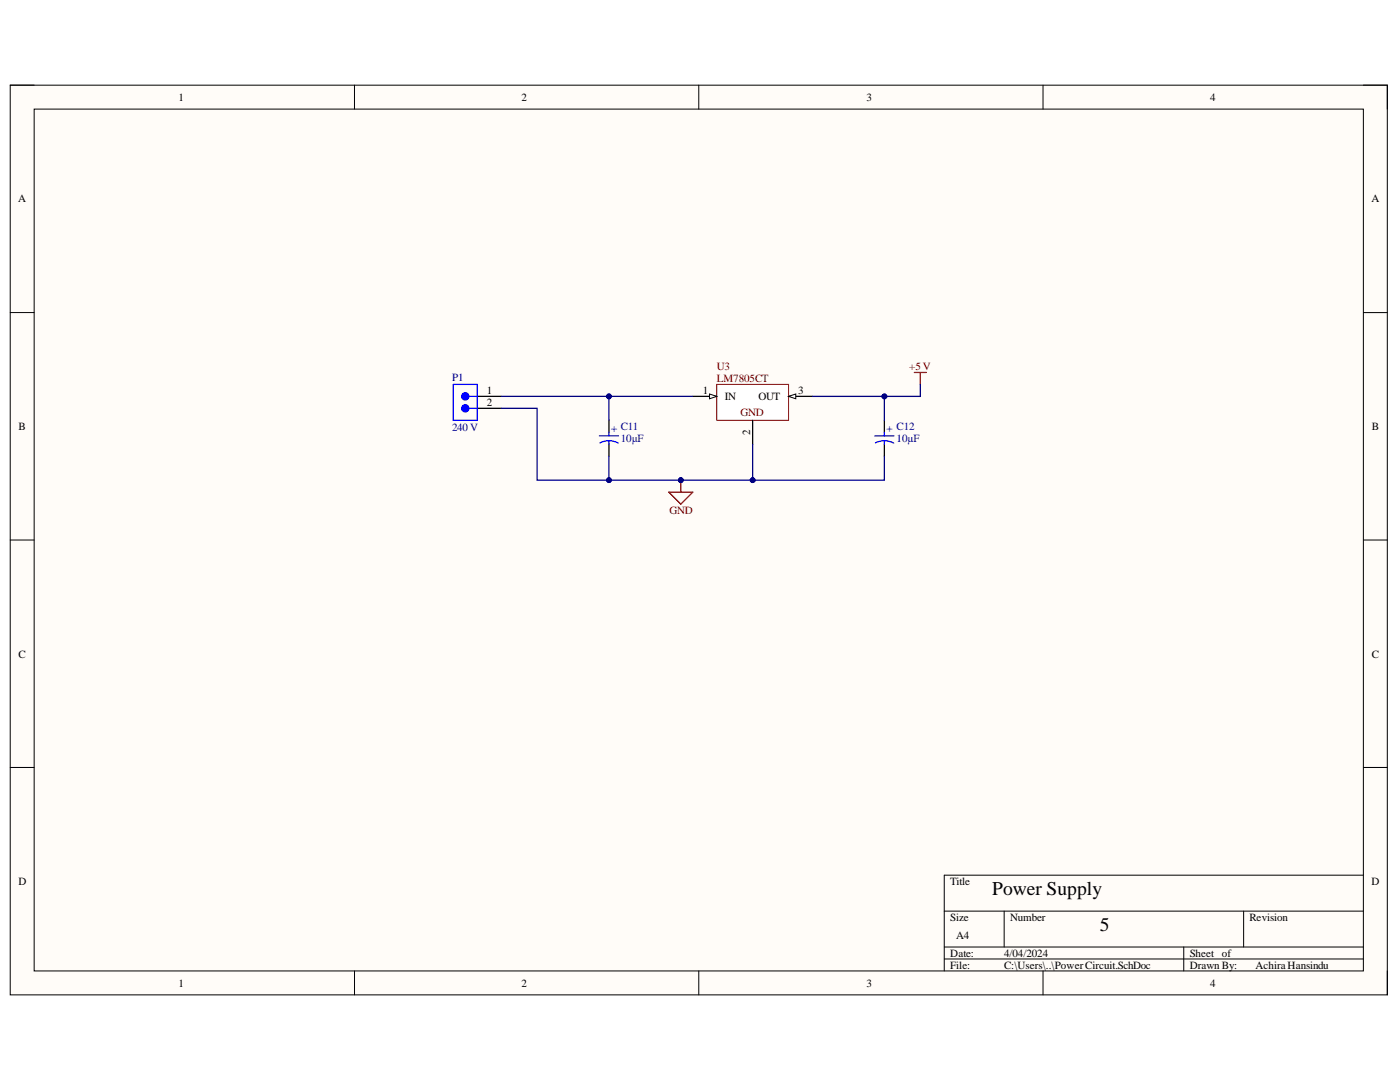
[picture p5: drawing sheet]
<svg xmlns="http://www.w3.org/2000/svg" width="279mm" height="216mm" viewBox="0 0 279 216" stroke-linecap="round" stroke-linejoin="round" font-family="sans-serif">
<path d="M2 17h274.9v181.5h-274.9z" fill-rule="evenodd" fill="#fffcf8"/>
<path d="M2 17h274.9v181.5h-274.9z" fill="none" stroke="#000" stroke-width=".2"/>
<path d="M6.8 21.8h265.3v171.9h-265.3z" fill-rule="evenodd" fill="#fffcf8"/>
<g fill="none" stroke="#000" stroke-width=".2">
<path d="M2 17h4.8M70.7 17v4.8M139.5 17v4.8M208.2 17v4.8M272.1 17h4.8v4.8M6.8 21.8h265.3v171.9h-265.3zM2 62.4h4.8M272.1 62.4h4.8M2 107.8h4.8M272.1 107.8h4.8M2 153.1h4.8M272.1 153.1h4.8"/>
<path d="M272.1 174.6h-83.7v19.1M70.7 193.7v4.8M139.5 193.7v4.8M188.4 181.8h83.7M188.4 189h83.7M188.4 191.4h83.7M200.4 181.8v7.2M208.2 193.7v4.8M236.2 189v4.7M248.2 181.8v7.2M276.9 193.7v4.8"/>
</g>
<path d="M182.5 74.3h2.4M183.7 74.3v2.4" fill="none" stroke="#800000" stroke-width=".25"/>
<path d="M95.2 79.1h4.8M95.2 81.5h4.8" fill="none" stroke="#000" stroke-width=".25"/>
<path d="M90.5 76.7h4.7v7.2h-4.7zM93.6 79.1h1.6M93.6 81.5h1.6" fill="none" stroke="#00f" stroke-width=".25"/>
<circle cx="92.9" cy="81.5" r=".72" fill="#00f"/>
<circle cx="92.9" cy="81.5" r=".72" fill="none" stroke="#00f" stroke-width=".25"/>
<circle cx="92.9" cy="79.1" r=".72" fill="#00f"/>
<circle cx="92.9" cy="79.1" r=".72" fill="none" stroke="#00f" stroke-width=".25"/>
<path d="M143 76.7h14.4v7.2h-14.4z" fill-rule="evenodd" fill="#fff"/>
<path d="M143 76.7h14.4v7.2h-14.4z" fill="none" stroke="#800000" stroke-width=".2"/>
<path d="M138.3 79.1h4.7" fill="none" stroke="#000" stroke-width=".25"/>
<path d="M141.6 78.6l1.4 .5-1.4 .5z" fill="#f8fcff"/>
<path d="M141.6 78.6l1.4 .5-1.4 .5z" fill="none" stroke="#000" stroke-width=".2"/>
<path d="M157.4 79.1h4.8M150.2 83.9v4.7" fill="none" stroke="#000" stroke-width=".25"/>
<path d="M157.4 79.1l1.4-.5v1z" fill="#f8fcff"/>
<path d="M157.4 79.1l1.4-.5v1z" fill="none" stroke="#000" stroke-width=".2"/>
<path d="M133.5 98.2h4.8l-2.4 2.4zM135.9 95.8v2.4" fill="none" stroke="#800000" stroke-width=".25"/>
<circle cx="135.9" cy="95.8" r=".48" fill="#000080"/>
<circle cx="135.9" cy="95.8" r=".48" fill="none" stroke="#000080" stroke-width=".2"/>
<path d="M100 81.5h7.2v14.3h43v-7.2" fill="none" stroke="#000080" stroke-width=".25"/>
<circle cx="121.5" cy="95.8" r=".48" fill="#000080"/>
<circle cx="121.5" cy="95.8" r=".48" fill="none" stroke="#000080" stroke-width=".2"/>
<circle cx="135.9" cy="95.8" r=".48" fill="#000080"/>
<circle cx="135.9" cy="95.8" r=".48" fill="none" stroke="#000080" stroke-width=".2"/>
<circle cx="150.2" cy="95.8" r=".48" fill="#000080"/>
<circle cx="150.2" cy="95.8" r=".48" fill="none" stroke="#000080" stroke-width=".2"/>
<path d="M100 79.1h38.3" fill="none" stroke="#000080" stroke-width=".25"/>
<circle cx="121.5" cy="79.1" r=".48" fill="#000080"/>
<circle cx="121.5" cy="79.1" r=".48" fill="none" stroke="#000080" stroke-width=".2"/>
<path d="M121.5 83.9v2.4M121.5 88.6v2.4M176.5 83.9v2.4M176.5 88.6v2.4" fill="none" stroke="#000" stroke-width=".25"/>
<path d="M119.6 87h3.8M119.7 88.4a3.8 3.8 0 0 1 3.7 0M121.5 86.3v.7M121.5 87.9v.7M174.6 87h3.8M174.7 88.4a3.8 3.8 0 0 1 3.7 0M176.5 86.3v.7M176.5 87.9v.7" fill="none" stroke="#00f" stroke-width=".25"/>
<path d="M176.5 91v4.8h-26.3" fill="none" stroke="#000080" stroke-width=".25"/>
<circle cx="150.2" cy="95.8" r=".48" fill="#000080"/>
<circle cx="150.2" cy="95.8" r=".48" fill="none" stroke="#000080" stroke-width=".2"/>
<path d="M183.7 76.7v2.4h-7.2v4.8" fill="none" stroke="#000080" stroke-width=".25"/>
<circle cx="176.5" cy="79.1" r=".48" fill="#000080"/>
<circle cx="176.5" cy="79.1" r=".48" fill="none" stroke="#000080" stroke-width=".2"/>
<path d="M162.2 79.1h14.3" fill="none" stroke="#000080" stroke-width=".25"/>
<circle cx="176.5" cy="79.1" r=".48" fill="#000080"/>
<circle cx="176.5" cy="79.1" r=".48" fill="none" stroke="#000080" stroke-width=".2"/>
<path d="M121.5 79.1v4.8" fill="none" stroke="#000080" stroke-width=".25"/>
<circle cx="121.5" cy="79.1" r=".48" fill="#000080"/>
<circle cx="121.5" cy="79.1" r=".48" fill="none" stroke="#000080" stroke-width=".2"/>
<path d="M121.5 91v4.8" fill="none" stroke="#000080" stroke-width=".25"/>
<circle cx="121.5" cy="95.8" r=".48" fill="#000080"/>
<circle cx="121.5" cy="95.8" r=".48" fill="none" stroke="#000080" stroke-width=".2"/>
<g font-size="3.9">
<text x="198" y="178.6">Power Supply</text>
<text x="219.5" y="185.8">5</text>
</g>
<g font-size="2.2">
<text x="35.6" y="20.1">1</text>
<text x="104.1" y="20.1">2</text>
<text x="172.9" y="20.1">3</text>
<text x="241.5" y="20.1">4</text>
<text x="3.6" y="40.4">A</text>
<text x="273.7" y="40.4">A</text>
<text x="97.2" y="78.7">1</text>
<text x="97.2" y="81.1">2</text>
<text x="140.3" y="78.7">1</text>
<text x="144.7" y="79.9">IN</text>
<text x="151.3" y="79.9">OUT</text>
<text x="159.3" y="78.7">3</text>
<text x="3.7" y="85.8">B</text>
<text x="149.7" y="86.8" transform="rotate(-90 149.7 86.8)">2</text>
<text x="273.8" y="85.8">B</text>
<text x="3.7" y="131.2">C</text>
<text x="273.8" y="131.2">C</text>
<text x="3.7" y="176.6">D</text>
<text x="189.7" y="176.6">Title</text>
<text x="273.7" y="176.6">D</text>
<text x="189.7" y="183.7">Size</text>
<text x="201.6" y="183.7">Number</text>
<text x="249.3" y="183.7">Revision</text>
<text x="189.7" y="190.9">Date:</text>
<text x="190.8" y="187.4">A4</text>
<text x="200.4" y="190.9">4/04/2024</text>
<text x="237.4" y="190.9">Sheet of</text>
<text x="35.6" y="196.9">1</text>
<text x="104.1" y="196.9">2</text>
<text x="172.9" y="196.9">3</text>
<text x="189.7" y="193.3">File:</text>
<text x="200.4" y="193.3">C:\Users\..\PowerCircuit.SchDoc</text>
<text x="237.4" y="193.3">Drawn By:</text>
<text x="241.5" y="196.9">4</text>
<text x="250.5" y="193.3">Achira Hansindu</text>
</g>
<g font-size="2.2" fill="#000080">
<text x="90.2" y="76.1">P1</text>
<text x="90.2" y="86">240 V</text>
<text x="123.9" y="88.2">10µF</text>
<text x="123.9" y="85.8">C11</text>
<text x="178.9" y="88.2">10µF</text>
<text x="178.9" y="85.8">C12</text>
</g>
<g font-size="2.2" fill="#800000">
<text x="143.1" y="73.9">U3</text>
<text x="143.1" y="76.2">LM7805CT</text>
<text x="181.5" y="73.9">+5V</text>
<text x="147.8" y="83">GND</text>
<text x="133.6" y="102.5">GND</text>
</g>
<g font-size="2.2" fill="#00f">
<text x="122" y="85" transform="rotate(90 122 85)">+</text>
<text x="177" y="85" transform="rotate(90 177 85)">+</text>
</g>
</svg>
